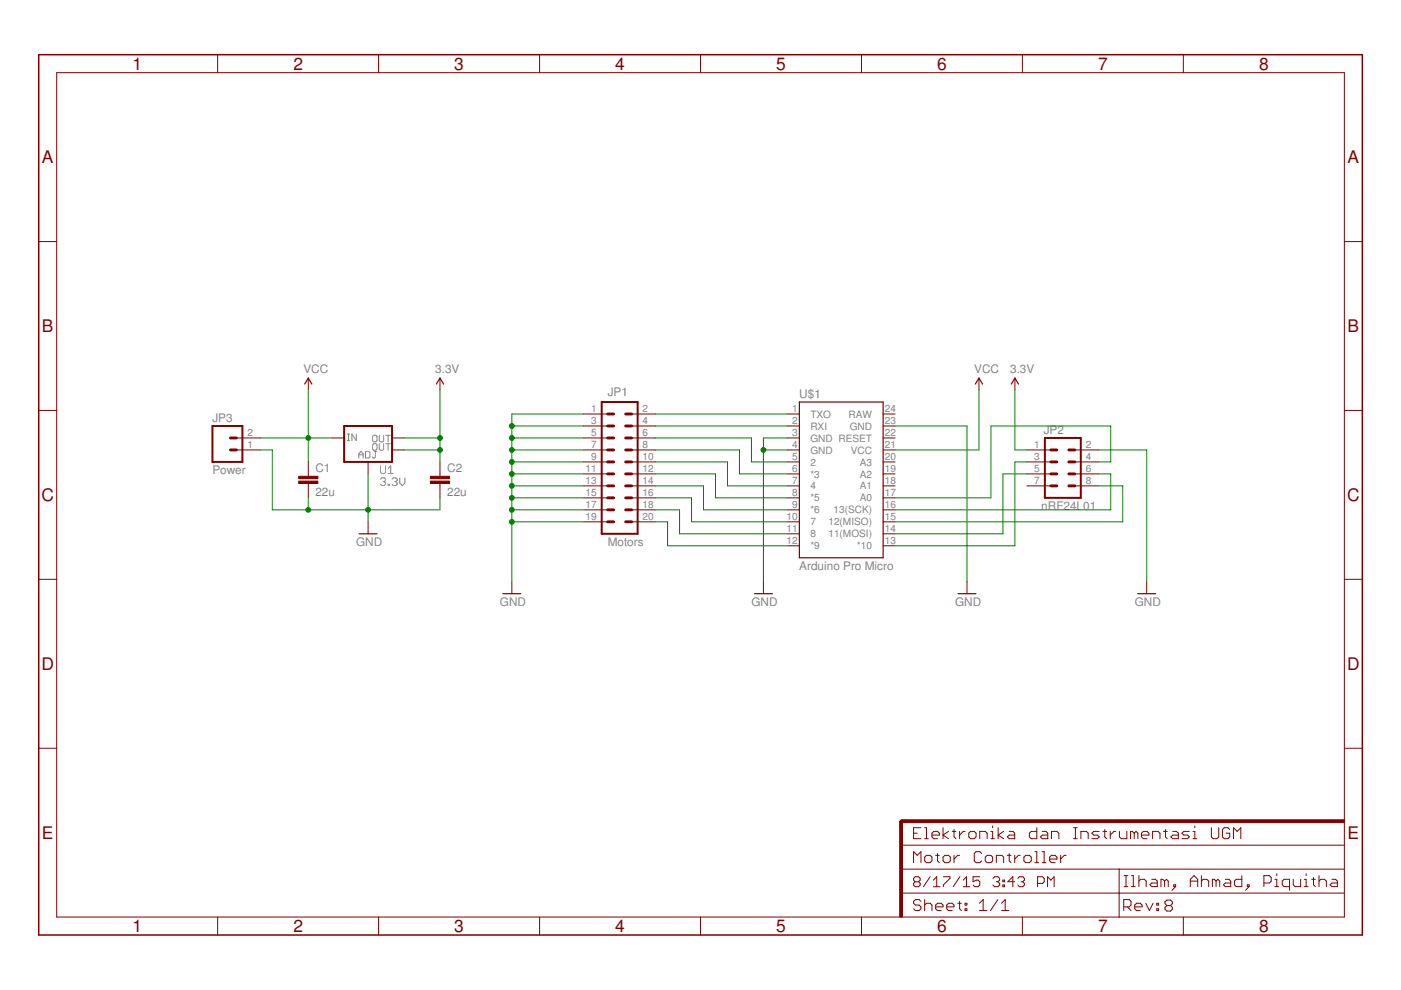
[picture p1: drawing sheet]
<?xml version="1.0" encoding="utf-8"?>
<!DOCTYPE eagle SYSTEM "eagle.dtd">
<!--
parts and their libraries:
SparkFun-Aesthetics: Licensing: Creative Commons ShareAlike 4.0 International - https://creativecommons.org/licenses/by-sa/4.0
-->
<eagle version="7.3.0">
<drawing>
<settings>
<setting alwaysvectorfont="no"/>
<setting verticaltext="up"/>
</settings>
<grid distance="0.1" unitdist="inch" unit="inch" style="lines" multiple="1" display="no" altdistance="0.01" altunitdist="inch" altunit="inch"/>
<schematic xreflabel="%F%N/%S" xrefpart="/%S.%C%R">
<libraries>
<library name="SparkFun-Aesthetics">
<symbols>
<symbol name="FR-A4L">
<rectangle x1="178.7652" y1="0" x2="179.3748" y2="20.32" layer="94"/>
<rectangle x1="225.7552" y1="-26.67" x2="226.3648" y2="67.31" layer="94" rot="R90"/>
<wire x1="225.29" y1="-0.1" x2="225.29" y2="5.08" width="0.1016" layer="94"/>
<wire x1="225.29" y1="5.08" x2="273.05" y2="5.08" width="0.1016" layer="94"/>
<wire x1="225.29" y1="5.08" x2="179.07" y2="5.08" width="0.1016" layer="94"/>
<wire x1="179.07" y1="10.16" x2="225.29" y2="10.16" width="0.1016" layer="94"/>
<wire x1="225.29" y1="10.16" x2="273.05" y2="10.16" width="0.1016" layer="94"/>
<wire x1="179.07" y1="15.24" x2="273.05" y2="15.24" width="0.1016" layer="94"/>
<wire x1="225.29" y1="5.08" x2="225.29" y2="10.16" width="0.1016" layer="94"/>
<wire x1="179.07" y1="19.05" x2="179.07" y2="20.32" width="0.6096" layer="94"/>
<wire x1="179.07" y1="20.32" x2="180.34" y2="20.32" width="0.6096" layer="94"/>
<text x="181.61" y="11.43" size="2.54" layer="94" font="vector">&gt;DRAWING_NAME</text>
<text x="181.61" y="6.35" size="2.286" layer="94" font="vector">&gt;LAST_DATE_TIME</text>
<text x="195.58" y="1.27" size="2.54" layer="94" font="vector">&gt;SHEET</text>
<text x="181.61" y="1.27" size="2.54" layer="94" font="vector">Sheet:</text>
<text x="181.61" y="16.51" size="2.54" layer="94" font="vector">&gt;CNAME</text>
<text x="226.16" y="1.27" size="2.54" layer="94" font="vector">Rev:</text>
<text x="226.26" y="6.35" size="2.54" layer="94" font="vector">&gt;DESIGNER</text>
<text x="234.92" y="1.17" size="2.54" layer="94" font="vector">&gt;CREVISION</text>
<frame x1="-3.81" y1="-3.81" x2="276.86" y2="182.88" columns="8" rows="5" layer="94"/>
</symbol>
<symbol name="VCC">
<wire x1="0.762" y1="1.27" x2="0" y2="2.54" width="0.254" layer="94"/>
<wire x1="0" y1="2.54" x2="-0.762" y2="1.27" width="0.254" layer="94"/>
<text x="-1.016" y="3.556" size="1.778" layer="96">&gt;VALUE</text>
<pin name="VCC" x="0" y="0" visible="off" length="short" direction="sup" rot="R90"/>
</symbol>
<symbol name="DGND">
<wire x1="-1.905" y1="0" x2="1.905" y2="0" width="0.254" layer="94"/>
<text x="-2.54" y="-2.54" size="1.778" layer="96">&gt;VALUE</text>
<pin name="GND" x="0" y="2.54" visible="off" length="short" direction="sup" rot="R270"/>
</symbol>
<symbol name="3.3V">
<wire x1="0.762" y1="1.27" x2="0" y2="2.54" width="0.254" layer="94"/>
<wire x1="0" y1="2.54" x2="-0.762" y2="1.27" width="0.254" layer="94"/>
<text x="-1.016" y="3.556" size="1.778" layer="96">&gt;VALUE</text>
<pin name="3.3V" x="0" y="0" visible="off" length="short" direction="sup" rot="R90"/>
</symbol>
</symbols>
<devicesets>
<deviceset name="FRAME-A4L" prefix="FRAME">
<gates>
<gate name="G$1" symbol="FR-A4L" x="0" y="0"/>
</gates>
<devices>
<device name="">
<technologies>
<technology name=""/>
</technologies>
</device>
</devices>
</deviceset>
<deviceset name="VCC" prefix="SUPPLY">
<gates>
<gate name="G$1" symbol="VCC" x="0" y="0"/>
</gates>
<devices>
<device name="">
<technologies>
<technology name=""/>
</technologies>
</device>
</devices>
</deviceset>
<deviceset name="GND" prefix="GND">
<gates>
<gate name="1" symbol="DGND" x="0" y="0"/>
</gates>
<devices>
<device name="">
<technologies>
<technology name=""/>
</technologies>
</device>
</devices>
</deviceset>
<deviceset name="3.3V" prefix="SUPPLY">
<gates>
<gate name="G$1" symbol="3.3V" x="0" y="0"/>
</gates>
<devices>
<device name="">
<technologies>
<technology name=""/>
</technologies>
</device>
</devices>
</deviceset>
</devicesets>
</library>
<library name="SparkFun-Boards">
<symbols>
<symbol name="ARDUINO_PRO_MICRO">
<wire x1="-7.62" y1="17.78" x2="-7.62" y2="-15.24" width="0.254" layer="94"/>
<wire x1="10.16" y1="-15.24" x2="10.16" y2="17.78" width="0.254" layer="94"/>
<wire x1="10.16" y1="17.78" x2="-7.62" y2="17.78" width="0.254" layer="94"/>
<text x="-7.62" y="18.542" size="1.778" layer="95">&gt;NAME</text>
<text x="-7.62" y="-17.78" size="1.778" layer="96">&gt;VALUE</text>
<pin name="2" x="-10.16" y="5.08" length="short"/>
<pin name="*3" x="-10.16" y="2.54" length="short"/>
<pin name="4" x="-10.16" y="0" length="short"/>
<pin name="*5" x="-10.16" y="-2.54" length="short"/>
<pin name="*6" x="-10.16" y="-5.08" length="short"/>
<pin name="7" x="-10.16" y="-7.62" length="short"/>
<pin name="8" x="-10.16" y="-10.16" length="short"/>
<pin name="*9" x="-10.16" y="-12.7" length="short"/>
<pin name="*10" x="12.7" y="-12.7" length="short" rot="R180"/>
<pin name="11(MOSI)" x="12.7" y="-10.16" length="short" rot="R180"/>
<pin name="12(MISO)" x="12.7" y="-7.62" length="short" rot="R180"/>
<pin name="13(SCK)" x="12.7" y="-5.08" length="short" rot="R180"/>
<pin name="A0" x="12.7" y="-2.54" length="short" rot="R180"/>
<pin name="A1" x="12.7" y="0" length="short" rot="R180"/>
<pin name="A2" x="12.7" y="2.54" length="short" rot="R180"/>
<pin name="A3" x="12.7" y="5.08" length="short" rot="R180"/>
<pin name="GND" x="-10.16" y="7.62" length="short"/>
<pin name="GND@2" x="12.7" y="12.7" length="short" rot="R180"/>
<pin name="RAW" x="12.7" y="15.24" length="short" rot="R180"/>
<pin name="GND@1" x="-10.16" y="10.16" length="short"/>
<pin name="RESET" x="12.7" y="10.16" length="short" rot="R180"/>
<pin name="RXI" x="-10.16" y="12.7" length="short"/>
<pin name="TXO" x="-10.16" y="15.24" length="short"/>
<pin name="VCC" x="12.7" y="7.62" length="short" rot="R180"/>
<wire x1="-7.62" y1="-15.24" x2="10.16" y2="-15.24" width="0.254" layer="94"/>
</symbol>
</symbols>
<devicesets>
<deviceset name="ARDUINO_PRO_MICRO">
<gates>
<gate name="G$1" symbol="ARDUINO_PRO_MICRO" x="0" y="2.54"/>
</gates>
<devices>
<device name="" package="ARDUINO_PRO_MICRO">
<connects>
<connect gate="G$1" pin="*10" pad="13"/>
<connect gate="G$1" pin="*3" pad="6"/>
<connect gate="G$1" pin="*5" pad="8"/>
<connect gate="G$1" pin="*6" pad="9"/>
<connect gate="G$1" pin="*9" pad="12"/>
<connect gate="G$1" pin="11(MOSI)" pad="14"/>
<connect gate="G$1" pin="12(MISO)" pad="15"/>
<connect gate="G$1" pin="13(SCK)" pad="16"/>
<connect gate="G$1" pin="2" pad="5"/>
<connect gate="G$1" pin="4" pad="7"/>
<connect gate="G$1" pin="7" pad="10"/>
<connect gate="G$1" pin="8" pad="11"/>
<connect gate="G$1" pin="A0" pad="17"/>
<connect gate="G$1" pin="A1" pad="18"/>
<connect gate="G$1" pin="A2" pad="19"/>
<connect gate="G$1" pin="A3" pad="20"/>
<connect gate="G$1" pin="GND" pad="4"/>
<connect gate="G$1" pin="GND@1" pad="3"/>
<connect gate="G$1" pin="GND@2" pad="23"/>
<connect gate="G$1" pin="RAW" pad="24"/>
<connect gate="G$1" pin="RESET" pad="22"/>
<connect gate="G$1" pin="RXI" pad="2"/>
<connect gate="G$1" pin="TXO" pad="1"/>
<connect gate="G$1" pin="VCC" pad="21"/>
</connects>
<technologies>
<technology name=""/>
</technologies>
</device>
</devices>
</deviceset>
</devicesets>
</library>
<library name="SparkFun-Connectors">
<symbols>
<symbol name="M04X2">
<wire x1="-1.27" y1="0" x2="-2.54" y2="0" width="0.6096" layer="94"/>
<wire x1="-1.27" y1="2.54" x2="-2.54" y2="2.54" width="0.6096" layer="94"/>
<wire x1="-1.27" y1="5.08" x2="-2.54" y2="5.08" width="0.6096" layer="94"/>
<wire x1="-3.81" y1="7.62" x2="-3.81" y2="-5.08" width="0.4064" layer="94"/>
<wire x1="-1.27" y1="-2.54" x2="-2.54" y2="-2.54" width="0.6096" layer="94"/>
<wire x1="3.81" y1="-5.08" x2="-3.81" y2="-5.08" width="0.4064" layer="94"/>
<wire x1="3.81" y1="-5.08" x2="3.81" y2="7.62" width="0.4064" layer="94"/>
<wire x1="-3.81" y1="7.62" x2="3.81" y2="7.62" width="0.4064" layer="94"/>
<wire x1="1.27" y1="-2.54" x2="2.54" y2="-2.54" width="0.6096" layer="94"/>
<wire x1="1.27" y1="0" x2="2.54" y2="0" width="0.6096" layer="94"/>
<wire x1="1.27" y1="2.54" x2="2.54" y2="2.54" width="0.6096" layer="94"/>
<wire x1="1.27" y1="5.08" x2="2.54" y2="5.08" width="0.6096" layer="94"/>
<text x="-4.572" y="-7.62" size="1.778" layer="96">&gt;VALUE</text>
<text x="-4.064" y="8.382" size="1.778" layer="95">&gt;NAME</text>
<pin name="1" x="-7.62" y="5.08" visible="pad" length="middle" direction="pas" swaplevel="1"/>
<pin name="2" x="7.62" y="5.08" visible="pad" length="middle" direction="pas" swaplevel="1" rot="R180"/>
<pin name="3" x="-7.62" y="2.54" visible="pad" length="middle" direction="pas" swaplevel="1"/>
<pin name="4" x="7.62" y="2.54" visible="pad" length="middle" direction="pas" swaplevel="1" rot="R180"/>
<pin name="5" x="-7.62" y="0" visible="pad" length="middle" direction="pas" swaplevel="1"/>
<pin name="6" x="7.62" y="0" visible="pad" length="middle" direction="pas" swaplevel="1" rot="R180"/>
<pin name="7" x="-7.62" y="-2.54" visible="pad" length="middle" direction="pas" swaplevel="1"/>
<pin name="8" x="7.62" y="-2.54" visible="pad" length="middle" direction="pas" swaplevel="1" rot="R180"/>
</symbol>
<symbol name="M10X2">
<wire x1="-1.27" y1="5.08" x2="-2.54" y2="5.08" width="0.6096" layer="94"/>
<wire x1="-1.27" y1="7.62" x2="-2.54" y2="7.62" width="0.6096" layer="94"/>
<wire x1="-1.27" y1="10.16" x2="-2.54" y2="10.16" width="0.6096" layer="94"/>
<wire x1="-3.81" y1="12.7" x2="-3.81" y2="-15.24" width="0.4064" layer="94"/>
<wire x1="-1.27" y1="0" x2="-2.54" y2="0" width="0.6096" layer="94"/>
<wire x1="-1.27" y1="2.54" x2="-2.54" y2="2.54" width="0.6096" layer="94"/>
<wire x1="-1.27" y1="-2.54" x2="-2.54" y2="-2.54" width="0.6096" layer="94"/>
<wire x1="-1.27" y1="-5.08" x2="-2.54" y2="-5.08" width="0.6096" layer="94"/>
<wire x1="-1.27" y1="-7.62" x2="-2.54" y2="-7.62" width="0.6096" layer="94"/>
<wire x1="-1.27" y1="-10.16" x2="-2.54" y2="-10.16" width="0.6096" layer="94"/>
<wire x1="-1.27" y1="-12.7" x2="-2.54" y2="-12.7" width="0.6096" layer="94"/>
<wire x1="3.81" y1="-15.24" x2="-3.81" y2="-15.24" width="0.4064" layer="94"/>
<wire x1="1.27" y1="-7.62" x2="2.54" y2="-7.62" width="0.6096" layer="94"/>
<wire x1="1.27" y1="-10.16" x2="2.54" y2="-10.16" width="0.6096" layer="94"/>
<wire x1="1.27" y1="-12.7" x2="2.54" y2="-12.7" width="0.6096" layer="94"/>
<wire x1="3.81" y1="-15.24" x2="3.81" y2="12.7" width="0.4064" layer="94"/>
<wire x1="-3.81" y1="12.7" x2="3.81" y2="12.7" width="0.4064" layer="94"/>
<wire x1="1.27" y1="-2.54" x2="2.54" y2="-2.54" width="0.6096" layer="94"/>
<wire x1="1.27" y1="-5.08" x2="2.54" y2="-5.08" width="0.6096" layer="94"/>
<wire x1="1.27" y1="0" x2="2.54" y2="0" width="0.6096" layer="94"/>
<wire x1="1.27" y1="2.54" x2="2.54" y2="2.54" width="0.6096" layer="94"/>
<wire x1="1.27" y1="5.08" x2="2.54" y2="5.08" width="0.6096" layer="94"/>
<wire x1="1.27" y1="7.62" x2="2.54" y2="7.62" width="0.6096" layer="94"/>
<wire x1="1.27" y1="10.16" x2="2.54" y2="10.16" width="0.6096" layer="94"/>
<text x="-2.54" y="-17.78" size="1.778" layer="96">&gt;VALUE</text>
<text x="-2.54" y="13.97" size="1.778" layer="95">&gt;NAME</text>
<pin name="1" x="-7.62" y="10.16" visible="pad" length="middle" direction="pas" swaplevel="1"/>
<pin name="2" x="7.62" y="10.16" visible="pad" length="middle" direction="pas" swaplevel="1" rot="R180"/>
<pin name="3" x="-7.62" y="7.62" visible="pad" length="middle" direction="pas" swaplevel="1"/>
<pin name="4" x="7.62" y="7.62" visible="pad" length="middle" direction="pas" swaplevel="1" rot="R180"/>
<pin name="5" x="-7.62" y="5.08" visible="pad" length="middle" direction="pas" swaplevel="1"/>
<pin name="6" x="7.62" y="5.08" visible="pad" length="middle" direction="pas" swaplevel="1" rot="R180"/>
<pin name="7" x="-7.62" y="2.54" visible="pad" length="middle" direction="pas" swaplevel="1"/>
<pin name="8" x="7.62" y="2.54" visible="pad" length="middle" direction="pas" swaplevel="1" rot="R180"/>
<pin name="9" x="-7.62" y="0" visible="pad" length="middle" direction="pas" swaplevel="1"/>
<pin name="10" x="7.62" y="0" visible="pad" length="middle" direction="pas" swaplevel="1" rot="R180"/>
<pin name="11" x="-7.62" y="-2.54" visible="pad" length="middle" direction="pas" swaplevel="1"/>
<pin name="12" x="7.62" y="-2.54" visible="pad" length="middle" direction="pas" swaplevel="1" rot="R180"/>
<pin name="13" x="-7.62" y="-5.08" visible="pad" length="middle" direction="pas" swaplevel="1"/>
<pin name="14" x="7.62" y="-5.08" visible="pad" length="middle" direction="pas" swaplevel="1" rot="R180"/>
<pin name="15" x="-7.62" y="-7.62" visible="pad" length="middle" direction="pas" swaplevel="1"/>
<pin name="16" x="7.62" y="-7.62" visible="pad" length="middle" direction="pas" swaplevel="1" rot="R180"/>
<pin name="17" x="-7.62" y="-10.16" visible="pad" length="middle" direction="pas" swaplevel="1"/>
<pin name="18" x="7.62" y="-10.16" visible="pad" length="middle" direction="pas" swaplevel="1" rot="R180"/>
<pin name="19" x="-7.62" y="-12.7" visible="pad" length="middle" direction="pas" swaplevel="1"/>
<pin name="20" x="7.62" y="-12.7" visible="pad" length="middle" direction="pas" swaplevel="1" rot="R180"/>
</symbol>
<symbol name="M02">
<wire x1="3.81" y1="-2.54" x2="-2.54" y2="-2.54" width="0.4064" layer="94"/>
<wire x1="1.27" y1="2.54" x2="2.54" y2="2.54" width="0.6096" layer="94"/>
<wire x1="1.27" y1="0" x2="2.54" y2="0" width="0.6096" layer="94"/>
<wire x1="-2.54" y1="5.08" x2="-2.54" y2="-2.54" width="0.4064" layer="94"/>
<wire x1="3.81" y1="-2.54" x2="3.81" y2="5.08" width="0.4064" layer="94"/>
<wire x1="-2.54" y1="5.08" x2="3.81" y2="5.08" width="0.4064" layer="94"/>
<text x="-2.54" y="-5.08" size="1.778" layer="96">&gt;VALUE</text>
<text x="-2.54" y="5.842" size="1.778" layer="95">&gt;NAME</text>
<pin name="1" x="7.62" y="0" visible="pad" length="middle" direction="pas" swaplevel="1" rot="R180"/>
<pin name="2" x="7.62" y="2.54" visible="pad" length="middle" direction="pas" swaplevel="1" rot="R180"/>
</symbol>
</symbols>
<devicesets>
<deviceset name="M04X2" prefix="JP" uservalue="yes">
<gates>
<gate name="G$1" symbol="M04X2" x="0" y="0"/>
</gates>
<devices>
<device name="" package="2X4">
<connects>
<connect gate="G$1" pin="1" pad="1"/>
<connect gate="G$1" pin="2" pad="2"/>
<connect gate="G$1" pin="3" pad="3"/>
<connect gate="G$1" pin="4" pad="4"/>
<connect gate="G$1" pin="5" pad="5"/>
<connect gate="G$1" pin="6" pad="6"/>
<connect gate="G$1" pin="7" pad="7"/>
<connect gate="G$1" pin="8" pad="8"/>
</connects>
<technologies>
<technology name=""/>
</technologies>
</device>
</devices>
</deviceset>
<deviceset name="M10X2" prefix="JP" uservalue="yes">
<gates>
<gate name="G$1" symbol="M10X2" x="0" y="0"/>
</gates>
<devices>
<device name="" package="2X10">
<connects>
<connect gate="G$1" pin="1" pad="1"/>
<connect gate="G$1" pin="10" pad="10"/>
<connect gate="G$1" pin="11" pad="11"/>
<connect gate="G$1" pin="12" pad="12"/>
<connect gate="G$1" pin="13" pad="13"/>
<connect gate="G$1" pin="14" pad="14"/>
<connect gate="G$1" pin="15" pad="15"/>
<connect gate="G$1" pin="16" pad="16"/>
<connect gate="G$1" pin="17" pad="17"/>
<connect gate="G$1" pin="18" pad="18"/>
<connect gate="G$1" pin="19" pad="19"/>
<connect gate="G$1" pin="2" pad="2"/>
<connect gate="G$1" pin="20" pad="20"/>
<connect gate="G$1" pin="3" pad="3"/>
<connect gate="G$1" pin="4" pad="4"/>
<connect gate="G$1" pin="5" pad="5"/>
<connect gate="G$1" pin="6" pad="6"/>
<connect gate="G$1" pin="7" pad="7"/>
<connect gate="G$1" pin="8" pad="8"/>
<connect gate="G$1" pin="9" pad="9"/>
</connects>
<technologies>
<technology name=""/>
</technologies>
</device>
<device name="2X10_LOCK" package="2X10_LOCK">
<connects>
<connect gate="G$1" pin="1" pad="1"/>
<connect gate="G$1" pin="10" pad="10"/>
<connect gate="G$1" pin="11" pad="11"/>
<connect gate="G$1" pin="12" pad="12"/>
<connect gate="G$1" pin="13" pad="13"/>
<connect gate="G$1" pin="14" pad="14"/>
<connect gate="G$1" pin="15" pad="15"/>
<connect gate="G$1" pin="16" pad="16"/>
<connect gate="G$1" pin="17" pad="17"/>
<connect gate="G$1" pin="18" pad="18"/>
<connect gate="G$1" pin="19" pad="19"/>
<connect gate="G$1" pin="2" pad="2"/>
<connect gate="G$1" pin="20" pad="20"/>
<connect gate="G$1" pin="3" pad="3"/>
<connect gate="G$1" pin="4" pad="4"/>
<connect gate="G$1" pin="5" pad="5"/>
<connect gate="G$1" pin="6" pad="6"/>
<connect gate="G$1" pin="7" pad="7"/>
<connect gate="G$1" pin="8" pad="8"/>
<connect gate="G$1" pin="9" pad="9"/>
</connects>
<technologies>
<technology name=""/>
</technologies>
</device>
<device name="SPECIAL" package="2X10_LOCK_SPECIAL">
<connects>
<connect gate="G$1" pin="1" pad="1"/>
<connect gate="G$1" pin="10" pad="10"/>
<connect gate="G$1" pin="11" pad="11"/>
<connect gate="G$1" pin="12" pad="12"/>
<connect gate="G$1" pin="13" pad="13"/>
<connect gate="G$1" pin="14" pad="14"/>
<connect gate="G$1" pin="15" pad="15"/>
<connect gate="G$1" pin="16" pad="16"/>
<connect gate="G$1" pin="17" pad="17"/>
<connect gate="G$1" pin="18" pad="18"/>
<connect gate="G$1" pin="19" pad="19"/>
<connect gate="G$1" pin="2" pad="2"/>
<connect gate="G$1" pin="20" pad="20"/>
<connect gate="G$1" pin="3" pad="3"/>
<connect gate="G$1" pin="4" pad="4"/>
<connect gate="G$1" pin="5" pad="5"/>
<connect gate="G$1" pin="6" pad="6"/>
<connect gate="G$1" pin="7" pad="7"/>
<connect gate="G$1" pin="8" pad="8"/>
<connect gate="G$1" pin="9" pad="9"/>
</connects>
<technologies>
<technology name=""/>
</technologies>
</device>
<device name="NOSILK" package="2X10_NOSILK">
<connects>
<connect gate="G$1" pin="1" pad="1"/>
<connect gate="G$1" pin="10" pad="10"/>
<connect gate="G$1" pin="11" pad="11"/>
<connect gate="G$1" pin="12" pad="12"/>
<connect gate="G$1" pin="13" pad="13"/>
<connect gate="G$1" pin="14" pad="14"/>
<connect gate="G$1" pin="15" pad="15"/>
<connect gate="G$1" pin="16" pad="16"/>
<connect gate="G$1" pin="17" pad="17"/>
<connect gate="G$1" pin="18" pad="18"/>
<connect gate="G$1" pin="19" pad="19"/>
<connect gate="G$1" pin="2" pad="2"/>
<connect gate="G$1" pin="20" pad="20"/>
<connect gate="G$1" pin="3" pad="3"/>
<connect gate="G$1" pin="4" pad="4"/>
<connect gate="G$1" pin="5" pad="5"/>
<connect gate="G$1" pin="6" pad="6"/>
<connect gate="G$1" pin="7" pad="7"/>
<connect gate="G$1" pin="8" pad="8"/>
<connect gate="G$1" pin="9" pad="9"/>
</connects>
<technologies>
<technology name=""/>
</technologies>
</device>
</devices>
</deviceset>
<deviceset name="M02" prefix="JP" uservalue="yes">
<gates>
<gate name="G$1" symbol="M02" x="-2.54" y="0"/>
</gates>
<devices>
<device name="PTH" package="1X02">
<connects>
<connect gate="G$1" pin="1" pad="1"/>
<connect gate="G$1" pin="2" pad="2"/>
</connects>
<technologies>
<technology name=""/>
</technologies>
</device>
<device name="POLAR" package="MOLEX-1X2">
<connects>
<connect gate="G$1" pin="1" pad="1"/>
<connect gate="G$1" pin="2" pad="2"/>
</connects>
<technologies>
<technology name=""/>
</technologies>
</device>
<device name="3.5MM" package="SCREWTERMINAL-3.5MM-2">
<connects>
<connect gate="G$1" pin="1" pad="1"/>
<connect gate="G$1" pin="2" pad="2"/>
</connects>
<technologies>
<technology name="">
<attribute name="PROD_ID" value="CONN-08399" constant="no"/>
</technology>
</technologies>
</device>
<device name="-JST-2MM-SMT" package="JST-2-SMD">
<connects>
<connect gate="G$1" pin="1" pad="2"/>
<connect gate="G$1" pin="2" pad="1"/>
</connects>
<technologies>
<technology name="">
<attribute name="PROD_ID" value="CONN-11443"/>
</technology>
</technologies>
</device>
<device name="PTH2" package="1X02_BIG">
<connects>
<connect gate="G$1" pin="1" pad="P$1"/>
<connect gate="G$1" pin="2" pad="P$2"/>
</connects>
<technologies>
<technology name=""/>
</technologies>
</device>
<device name="4UCON-15767" package="JST-2-SMD-VERT">
<connects>
<connect gate="G$1" pin="1" pad="GND"/>
<connect gate="G$1" pin="2" pad="VCC"/>
</connects>
<technologies>
<technology name=""/>
</technologies>
</device>
<device name="ROCKER" package="R_SW_TH">
<connects>
<connect gate="G$1" pin="1" pad="P$3"/>
<connect gate="G$1" pin="2" pad="P$4"/>
</connects>
<technologies>
<technology name=""/>
</technologies>
</device>
<device name="5MM" package="SCREWTERMINAL-5MM-2">
<connects>
<connect gate="G$1" pin="1" pad="1"/>
<connect gate="G$1" pin="2" pad="2"/>
</connects>
<technologies>
<technology name="">
<attribute name="STOREFRONT_ID" value="PRT-08432" constant="no"/>
</technology>
</technologies>
</device>
<device name="LOCK" package="1X02_LOCK">
<connects>
<connect gate="G$1" pin="1" pad="1"/>
<connect gate="G$1" pin="2" pad="2"/>
</connects>
<technologies>
<technology name=""/>
</technologies>
</device>
<device name="POLAR_LOCK" package="MOLEX-1X2_LOCK">
<connects>
<connect gate="G$1" pin="1" pad="1"/>
<connect gate="G$1" pin="2" pad="2"/>
</connects>
<technologies>
<technology name=""/>
</technologies>
</device>
<device name="LOCK_LONGPADS" package="1X02_LOCK_LONGPADS">
<connects>
<connect gate="G$1" pin="1" pad="1"/>
<connect gate="G$1" pin="2" pad="2"/>
</connects>
<technologies>
<technology name=""/>
</technologies>
</device>
<device name="3.5MM_LOCK" package="SCREWTERMINAL-3.5MM-2_LOCK">
<connects>
<connect gate="G$1" pin="1" pad="1"/>
<connect gate="G$1" pin="2" pad="2"/>
</connects>
<technologies>
<technology name="">
<attribute name="PROD_ID" value="CONN-08399" constant="no"/>
</technology>
</technologies>
</device>
<device name="PTH3" package="1X02_LONGPADS">
<connects>
<connect gate="G$1" pin="1" pad="1"/>
<connect gate="G$1" pin="2" pad="2"/>
</connects>
<technologies>
<technology name=""/>
</technologies>
</device>
<device name="1X02_NO_SILK" package="1X02_NO_SILK">
<connects>
<connect gate="G$1" pin="1" pad="1"/>
<connect gate="G$1" pin="2" pad="2"/>
</connects>
<technologies>
<technology name=""/>
</technologies>
</device>
<device name="JST-PTH-2" package="JST-2-PTH">
<connects>
<connect gate="G$1" pin="1" pad="1"/>
<connect gate="G$1" pin="2" pad="2"/>
</connects>
<technologies>
<technology name="">
<attribute name="PROD_ID" value="CONN-09863" constant="no"/>
<attribute name="SKU" value="PRT-09914" constant="no"/>
</technology>
</technologies>
</device>
<device name="PTH4" package="1X02_XTRA_BIG">
<connects>
<connect gate="G$1" pin="1" pad="1"/>
<connect gate="G$1" pin="2" pad="2"/>
</connects>
<technologies>
<technology name=""/>
</technologies>
</device>
<device name="POGO_PIN_HOLES_ONLY" package="1X02_PP_HOLES_ONLY">
<connects>
<connect gate="G$1" pin="1" pad="1"/>
<connect gate="G$1" pin="2" pad="2"/>
</connects>
<technologies>
<technology name=""/>
</technologies>
</device>
<device name="3.5MM-NO_SILK" package="SCREWTERMINAL-3.5MM-2-NS">
<connects>
<connect gate="G$1" pin="1" pad="1"/>
<connect gate="G$1" pin="2" pad="2"/>
</connects>
<technologies>
<technology name="">
<attribute name="PROD_ID" value="CONN-08399" constant="no"/>
</technology>
</technologies>
</device>
<device name="-JST-2-PTH-NO_SILK" package="JST-2-PTH-NS">
<connects>
<connect gate="G$1" pin="1" pad="1"/>
<connect gate="G$1" pin="2" pad="2"/>
</connects>
<technologies>
<technology name=""/>
</technologies>
</device>
<device name="JST-PTH-2-KIT" package="JST-2-PTH-KIT">
<connects>
<connect gate="G$1" pin="1" pad="1"/>
<connect gate="G$1" pin="2" pad="2"/>
</connects>
<technologies>
<technology name=""/>
</technologies>
</device>
<device name="SPRING-2.54-RA" package="SPRINGTERMINAL-2.54MM-2">
<connects>
<connect gate="G$1" pin="1" pad="1"/>
<connect gate="G$1" pin="2" pad="2"/>
</connects>
<technologies>
<technology name=""/>
</technologies>
</device>
<device name="2.54MM_SCREWTERM" package="1X02_2.54_SCREWTERM">
<connects>
<connect gate="G$1" pin="1" pad="P1"/>
<connect gate="G$1" pin="2" pad="P2"/>
</connects>
<technologies>
<technology name=""/>
</technologies>
</device>
<device name="JST-PTH-VERT" package="JST-2-PTH-VERT">
<connects>
<connect gate="G$1" pin="1" pad="1"/>
<connect gate="G$1" pin="2" pad="2"/>
</connects>
<technologies>
<technology name=""/>
</technologies>
</device>
</devices>
</deviceset>
</devicesets>
</library>
<library name="SparkFun-PowerIC">
<symbols>
<symbol name="78ADJ">
<wire x1="-5.08" y1="-5.08" x2="5.08" y2="-5.08" width="0.4064" layer="94"/>
<wire x1="5.08" y1="-5.08" x2="5.08" y2="2.54" width="0.4064" layer="94"/>
<wire x1="5.08" y1="2.54" x2="-5.08" y2="2.54" width="0.4064" layer="94"/>
<wire x1="-5.08" y1="2.54" x2="-5.08" y2="-5.08" width="0.4064" layer="94"/>
<text x="2.54" y="-7.62" size="1.778" layer="95" font="vector">&gt;NAME</text>
<text x="2.54" y="-10.16" size="1.778" layer="96" font="vector">&gt;VALUE</text>
<text x="-2.032" y="-4.318" size="1.524" layer="95" font="vector">ADJ</text>
<text x="-4.445" y="-0.635" size="1.524" layer="95" font="vector">IN</text>
<text x="0.889" y="-2.667" size="1.524" layer="95" font="vector">OUT</text>
<pin name="IN" x="-7.62" y="0" visible="off" length="short" direction="in"/>
<pin name="ADJ" x="0" y="-7.62" visible="off" length="short" direction="in" rot="R90"/>
<pin name="OUT" x="7.62" y="0" visible="off" length="short" direction="out" rot="R180"/>
<pin name="OUT@1" x="7.62" y="-2.54" visible="off" length="short" direction="out" rot="R180"/>
<text x="0.889" y="-0.889" size="1.524" layer="95" font="vector">OUT</text>
</symbol>
</symbols>
<devicesets>
<deviceset name="V_REG_LM1117" prefix="U" uservalue="yes">
<gates>
<gate name="G$1" symbol="78ADJ" x="0" y="0"/>
</gates>
<devices>
<device name="SOT223" package="SOT223">
<connects>
<connect gate="G$1" pin="ADJ" pad="1"/>
<connect gate="G$1" pin="IN" pad="3"/>
<connect gate="G$1" pin="OUT" pad="2"/>
<connect gate="G$1" pin="OUT@1" pad="4"/>
</connects>
<technologies>
<technology name="">
<attribute name="PROD_ID" value="VREG-08170" constant="no"/>
</technology>
</technologies>
</device>
</devices>
</deviceset>
</devicesets>
</library>
<library name="SparkFun-Capacitors">
<symbols>
<symbol name="CAP">
<wire x1="0" y1="2.54" x2="0" y2="2.032" width="0.1524" layer="94"/>
<wire x1="0" y1="0" x2="0" y2="0.508" width="0.1524" layer="94"/>
<text x="1.524" y="2.921" size="1.778" layer="95">&gt;NAME</text>
<text x="1.524" y="-2.159" size="1.778" layer="96">&gt;VALUE</text>
<rectangle x1="-2.032" y1="0.508" x2="2.032" y2="1.016" layer="94"/>
<rectangle x1="-2.032" y1="1.524" x2="2.032" y2="2.032" layer="94"/>
<pin name="1" x="0" y="5.08" visible="off" length="short" direction="pas" swaplevel="1" rot="R270"/>
<pin name="2" x="0" y="-2.54" visible="off" length="short" direction="pas" swaplevel="1" rot="R90"/>
</symbol>
</symbols>
<devicesets>
<deviceset name="CAP" prefix="C" uservalue="yes">
<gates>
<gate name="G$1" symbol="CAP" x="0" y="0"/>
</gates>
<devices>
<device name="PTH" package="CAP-PTH-SMALL">
<connects>
<connect gate="G$1" pin="1" pad="1"/>
<connect gate="G$1" pin="2" pad="2"/>
</connects>
<technologies>
<technology name=""/>
</technologies>
</device>
<device name="PTH2" package="CAP-PTH-SMALL2">
<connects>
<connect gate="G$1" pin="1" pad="1"/>
<connect gate="G$1" pin="2" pad="2"/>
</connects>
<technologies>
<technology name=""/>
</technologies>
</device>
<device name="0805" package="0805">
<connects>
<connect gate="G$1" pin="1" pad="1"/>
<connect gate="G$1" pin="2" pad="2"/>
</connects>
<technologies>
<technology name=""/>
</technologies>
</device>
<device name="PTH3" package="CAP-PTH-LARGE">
<connects>
<connect gate="G$1" pin="1" pad="1"/>
<connect gate="G$1" pin="2" pad="2"/>
</connects>
<technologies>
<technology name=""/>
</technologies>
</device>
<device name="SMD" package="GRM43D">
<connects>
<connect gate="G$1" pin="1" pad="A"/>
<connect gate="G$1" pin="2" pad="C"/>
</connects>
<technologies>
<technology name=""/>
</technologies>
</device>
<device name="0603-CAP" package="0603-CAP">
<connects>
<connect gate="G$1" pin="1" pad="1"/>
<connect gate="G$1" pin="2" pad="2"/>
</connects>
<technologies>
<technology name=""/>
</technologies>
</device>
<device name="0402-CAP" package="0402-CAP">
<connects>
<connect gate="G$1" pin="1" pad="1"/>
<connect gate="G$1" pin="2" pad="2"/>
</connects>
<technologies>
<technology name=""/>
</technologies>
</device>
<device name="PTH1" package="CAP-PTH-5MM">
<connects>
<connect gate="G$1" pin="1" pad="1"/>
<connect gate="G$1" pin="2" pad="2"/>
</connects>
<technologies>
<technology name=""/>
</technologies>
</device>
<device name="_" package="AXIAL-5MM">
<connects>
<connect gate="G$1" pin="1" pad="P$1"/>
<connect gate="G$1" pin="2" pad="P$2"/>
</connects>
<technologies>
<technology name=""/>
</technologies>
</device>
<device name="1210" package="1210">
<connects>
<connect gate="G$1" pin="1" pad="1"/>
<connect gate="G$1" pin="2" pad="2"/>
</connects>
<technologies>
<technology name=""/>
</technologies>
</device>
<device name="1206" package="1206">
<connects>
<connect gate="G$1" pin="1" pad="1"/>
<connect gate="G$1" pin="2" pad="2"/>
</connects>
<technologies>
<technology name=""/>
</technologies>
</device>
<device name="ASMD" package="CTZ3">
<connects>
<connect gate="G$1" pin="1" pad="+"/>
<connect gate="G$1" pin="2" pad="-"/>
</connects>
<technologies>
<technology name=""/>
</technologies>
</device>
<device name="KIT" package="CAP-PTH-SMALL-KIT">
<connects>
<connect gate="G$1" pin="1" pad="1"/>
<connect gate="G$1" pin="2" pad="2"/>
</connects>
<technologies>
<technology name=""/>
</technologies>
</device>
<device name="EZ" package="CAP-PTH-SMALLEZ">
<connects>
<connect gate="G$1" pin="1" pad="1"/>
<connect gate="G$1" pin="2" pad="2"/>
</connects>
<technologies>
<technology name=""/>
</technologies>
</device>
</devices>
</deviceset>
</devicesets>
</library>
</libraries>
<attributes>
<attribute name="CNAME" value="Elektronika dan Instrumentasi UGM"/>
<attribute name="CREVISION" value="8"/>
<attribute name="DESIGNER" value="Ilham, Ahmad, Piquitha"/>
</attributes>
<variantdefs>
</variantdefs>
<classes>
<class number="0" name="default" width="0" drill="0">
</class>
</classes>
<parts>
<part name="FRAME1" library="SparkFun-Aesthetics" deviceset="FRAME-A4L" device=""/>
<part name="U$1" library="SparkFun-Boards" deviceset="ARDUINO_PRO_MICRO" device="" value="Arduino Pro Micro"/>
<part name="SUPPLY1" library="SparkFun-Aesthetics" deviceset="VCC" device=""/>
<part name="GND1" library="SparkFun-Aesthetics" deviceset="GND" device=""/>
<part name="GND2" library="SparkFun-Aesthetics" deviceset="GND" device=""/>
<part name="JP2" library="SparkFun-Connectors" deviceset="M04X2" device="" value="nRF24L01"/>
<part name="GND3" library="SparkFun-Aesthetics" deviceset="GND" device=""/>
<part name="JP1" library="SparkFun-Connectors" deviceset="M10X2" device="" value="Motors"/>
<part name="SUPPLY2" library="SparkFun-Aesthetics" deviceset="3.3V" device=""/>
<part name="U1" library="SparkFun-PowerIC" deviceset="V_REG_LM1117" device="SOT223" value="3.3V"/>
<part name="JP3" library="SparkFun-Connectors" deviceset="M02" device="PTH" value="Power"/>
<part name="GND6" library="SparkFun-Aesthetics" deviceset="GND" device=""/>
<part name="C1" library="SparkFun-Capacitors" deviceset="CAP" device="0805" value="22u"/>
<part name="C2" library="SparkFun-Capacitors" deviceset="CAP" device="0805" value="22u"/>
<part name="SUPPLY3" library="SparkFun-Aesthetics" deviceset="VCC" device=""/>
<part name="SUPPLY4" library="SparkFun-Aesthetics" deviceset="3.3V" device=""/>
<part name="GND4" library="SparkFun-Aesthetics" deviceset="GND" device=""/>
</parts>
<sheets>
<sheet>
<plain>
</plain>
<instances>
<instance part="FRAME1" gate="G$1" x="5.08" y="5.08"/>
<instance part="U$1" gate="G$1" x="170.18" y="96.52"/>
<instance part="SUPPLY1" gate="G$1" x="200.66" y="116.84"/>
<instance part="GND1" gate="1" x="198.12" y="73.66"/>
<instance part="GND2" gate="1" x="154.94" y="73.66"/>
<instance part="JP2" gate="G$1" x="218.44" y="99.06"/>
<instance part="GND3" gate="1" x="236.22" y="73.66"/>
<instance part="JP1" gate="G$1" x="124.46" y="101.6"/>
<instance part="SUPPLY2" gate="G$1" x="208.28" y="116.84"/>
<instance part="U1" gate="G$1" x="71.12" y="106.68"/>
<instance part="JP3" gate="G$1" x="40.64" y="104.14"/>
<instance part="GND6" gate="1" x="71.12" y="86.36"/>
<instance part="C1" gate="G$1" x="58.42" y="96.52"/>
<instance part="C2" gate="G$1" x="86.36" y="96.52"/>
<instance part="SUPPLY3" gate="G$1" x="58.42" y="116.84"/>
<instance part="SUPPLY4" gate="G$1" x="86.36" y="116.84"/>
<instance part="GND4" gate="1" x="101.6" y="73.66"/>
</instances>
<busses>
</busses>
<nets>
<net name="VCC" class="0">
<segment>
<pinref part="U$1" gate="G$1" pin="VCC"/>
<pinref part="SUPPLY1" gate="G$1" pin="VCC"/>
<wire x1="182.88" y1="104.14" x2="200.66" y2="104.14" width="0.1524" layer="91"/>
<wire x1="200.66" y1="104.14" x2="200.66" y2="116.84" width="0.1524" layer="91"/>
</segment>
<segment>
<pinref part="JP3" gate="G$1" pin="2"/>
<pinref part="U1" gate="G$1" pin="IN"/>
<wire x1="48.26" y1="106.68" x2="58.42" y2="106.68" width="0.1524" layer="91"/>
<pinref part="SUPPLY3" gate="G$1" pin="VCC"/>
<wire x1="58.42" y1="106.68" x2="63.5" y2="106.68" width="0.1524" layer="91"/>
<wire x1="58.42" y1="116.84" x2="58.42" y2="106.68" width="0.1524" layer="91"/>
<junction x="58.42" y="106.68"/>
<pinref part="C1" gate="G$1" pin="1"/>
<wire x1="58.42" y1="101.6" x2="58.42" y2="106.68" width="0.1524" layer="91"/>
</segment>
</net>
<net name="GND" class="0">
<segment>
<pinref part="U$1" gate="G$1" pin="GND@2"/>
<pinref part="GND1" gate="1" pin="GND"/>
<wire x1="182.88" y1="109.22" x2="198.12" y2="109.22" width="0.1524" layer="91"/>
<wire x1="198.12" y1="109.22" x2="198.12" y2="76.2" width="0.1524" layer="91"/>
</segment>
<segment>
<pinref part="U$1" gate="G$1" pin="GND@1"/>
<pinref part="GND2" gate="1" pin="GND"/>
<wire x1="160.02" y1="106.68" x2="154.94" y2="106.68" width="0.1524" layer="91"/>
<wire x1="154.94" y1="106.68" x2="154.94" y2="104.14" width="0.1524" layer="91"/>
<pinref part="U$1" gate="G$1" pin="GND"/>
<wire x1="154.94" y1="104.14" x2="154.94" y2="76.2" width="0.1524" layer="91"/>
<wire x1="160.02" y1="104.14" x2="154.94" y2="104.14" width="0.1524" layer="91"/>
<junction x="154.94" y="104.14"/>
</segment>
<segment>
<pinref part="JP2" gate="G$1" pin="2"/>
<pinref part="GND3" gate="1" pin="GND"/>
<wire x1="226.06" y1="104.14" x2="236.22" y2="104.14" width="0.1524" layer="91"/>
<wire x1="236.22" y1="104.14" x2="236.22" y2="76.2" width="0.1524" layer="91"/>
</segment>
<segment>
<pinref part="GND6" gate="1" pin="GND"/>
<pinref part="U1" gate="G$1" pin="ADJ"/>
<wire x1="71.12" y1="88.9" x2="71.12" y2="91.44" width="0.1524" layer="91"/>
<pinref part="C1" gate="G$1" pin="2"/>
<wire x1="71.12" y1="91.44" x2="71.12" y2="99.06" width="0.1524" layer="91"/>
<wire x1="58.42" y1="93.98" x2="58.42" y2="91.44" width="0.1524" layer="91"/>
<wire x1="58.42" y1="91.44" x2="71.12" y2="91.44" width="0.1524" layer="91"/>
<junction x="71.12" y="91.44"/>
<pinref part="C2" gate="G$1" pin="2"/>
<wire x1="86.36" y1="93.98" x2="86.36" y2="91.44" width="0.1524" layer="91"/>
<wire x1="86.36" y1="91.44" x2="71.12" y2="91.44" width="0.1524" layer="91"/>
<pinref part="JP3" gate="G$1" pin="1"/>
<wire x1="50.8" y1="104.14" x2="48.26" y2="104.14" width="0.1524" layer="91"/>
<wire x1="50.8" y1="104.14" x2="50.8" y2="91.44" width="0.1524" layer="91"/>
<wire x1="50.8" y1="91.44" x2="58.42" y2="91.44" width="0.1524" layer="91"/>
<junction x="58.42" y="91.44"/>
</segment>
<segment>
<pinref part="GND4" gate="1" pin="GND"/>
<wire x1="101.6" y1="111.76" x2="101.6" y2="109.22" width="0.1524" layer="91"/>
<wire x1="101.6" y1="109.22" x2="101.6" y2="106.68" width="0.1524" layer="91"/>
<wire x1="101.6" y1="106.68" x2="101.6" y2="104.14" width="0.1524" layer="91"/>
<wire x1="101.6" y1="104.14" x2="101.6" y2="101.6" width="0.1524" layer="91"/>
<wire x1="101.6" y1="101.6" x2="101.6" y2="99.06" width="0.1524" layer="91"/>
<wire x1="101.6" y1="99.06" x2="101.6" y2="96.52" width="0.1524" layer="91"/>
<wire x1="101.6" y1="96.52" x2="101.6" y2="93.98" width="0.1524" layer="91"/>
<wire x1="101.6" y1="93.98" x2="101.6" y2="91.44" width="0.1524" layer="91"/>
<wire x1="101.6" y1="91.44" x2="101.6" y2="88.9" width="0.1524" layer="91"/>
<wire x1="101.6" y1="88.9" x2="101.6" y2="76.2" width="0.1524" layer="91"/>
<junction x="101.6" y="109.22"/>
<junction x="101.6" y="106.68"/>
<junction x="101.6" y="104.14"/>
<junction x="101.6" y="101.6"/>
<junction x="101.6" y="99.06"/>
<junction x="101.6" y="96.52"/>
<junction x="101.6" y="93.98"/>
<junction x="101.6" y="91.44"/>
<junction x="101.6" y="88.9"/>
<pinref part="JP1" gate="G$1" pin="1"/>
<wire x1="101.6" y1="111.76" x2="116.84" y2="111.76" width="0.1524" layer="91"/>
<pinref part="JP1" gate="G$1" pin="3"/>
<wire x1="116.84" y1="109.22" x2="101.6" y2="109.22" width="0.1524" layer="91"/>
<pinref part="JP1" gate="G$1" pin="5"/>
<wire x1="101.6" y1="106.68" x2="116.84" y2="106.68" width="0.1524" layer="91"/>
<pinref part="JP1" gate="G$1" pin="7"/>
<wire x1="101.6" y1="104.14" x2="116.84" y2="104.14" width="0.1524" layer="91"/>
<pinref part="JP1" gate="G$1" pin="9"/>
<wire x1="101.6" y1="101.6" x2="116.84" y2="101.6" width="0.1524" layer="91"/>
<pinref part="JP1" gate="G$1" pin="11"/>
<wire x1="101.6" y1="99.06" x2="116.84" y2="99.06" width="0.1524" layer="91"/>
<pinref part="JP1" gate="G$1" pin="13"/>
<wire x1="101.6" y1="96.52" x2="116.84" y2="96.52" width="0.1524" layer="91"/>
<pinref part="JP1" gate="G$1" pin="15"/>
<wire x1="101.6" y1="93.98" x2="116.84" y2="93.98" width="0.1524" layer="91"/>
<pinref part="JP1" gate="G$1" pin="17"/>
<wire x1="116.84" y1="91.44" x2="101.6" y2="91.44" width="0.1524" layer="91"/>
<pinref part="JP1" gate="G$1" pin="19"/>
<wire x1="101.6" y1="88.9" x2="116.84" y2="88.9" width="0.1524" layer="91"/>
</segment>
</net>
<net name="MOSI" class="0">
<segment>
<pinref part="U$1" gate="G$1" pin="11(MOSI)"/>
<wire x1="205.74" y1="99.06" x2="205.74" y2="86.36" width="0.1524" layer="91"/>
<wire x1="205.74" y1="86.36" x2="182.88" y2="86.36" width="0.1524" layer="91"/>
<pinref part="JP2" gate="G$1" pin="5"/>
<wire x1="210.82" y1="99.06" x2="205.74" y2="99.06" width="0.1524" layer="91"/>
</segment>
</net>
<net name="MISO" class="0">
<segment>
<pinref part="U$1" gate="G$1" pin="12(MISO)"/>
<wire x1="182.88" y1="88.9" x2="231.14" y2="88.9" width="0.1524" layer="91"/>
<wire x1="231.14" y1="88.9" x2="231.14" y2="96.52" width="0.1524" layer="91"/>
<pinref part="JP2" gate="G$1" pin="8"/>
<wire x1="231.14" y1="96.52" x2="226.06" y2="96.52" width="0.1524" layer="91"/>
</segment>
</net>
<net name="SCK" class="0">
<segment>
<pinref part="U$1" gate="G$1" pin="13(SCK)"/>
<wire x1="182.88" y1="91.44" x2="228.6" y2="91.44" width="0.1524" layer="91"/>
<wire x1="228.6" y1="91.44" x2="228.6" y2="99.06" width="0.1524" layer="91"/>
<pinref part="JP2" gate="G$1" pin="6"/>
<wire x1="228.6" y1="99.06" x2="226.06" y2="99.06" width="0.1524" layer="91"/>
</segment>
</net>
<net name="1" class="0">
<segment>
<pinref part="U$1" gate="G$1" pin="TXO"/>
<pinref part="JP1" gate="G$1" pin="2"/>
<wire x1="160.02" y1="111.76" x2="132.08" y2="111.76" width="0.1524" layer="91"/>
</segment>
</net>
<net name="2" class="0">
<segment>
<pinref part="U$1" gate="G$1" pin="RXI"/>
<pinref part="JP1" gate="G$1" pin="4"/>
<wire x1="160.02" y1="109.22" x2="132.08" y2="109.22" width="0.1524" layer="91"/>
</segment>
</net>
<net name="3" class="0">
<segment>
<pinref part="U$1" gate="G$1" pin="2"/>
<wire x1="160.02" y1="101.6" x2="152.4" y2="101.6" width="0.1524" layer="91"/>
<wire x1="152.4" y1="101.6" x2="152.4" y2="106.68" width="0.1524" layer="91"/>
<pinref part="JP1" gate="G$1" pin="6"/>
<wire x1="152.4" y1="106.68" x2="132.08" y2="106.68" width="0.1524" layer="91"/>
</segment>
</net>
<net name="4" class="0">
<segment>
<pinref part="U$1" gate="G$1" pin="*3"/>
<wire x1="160.02" y1="99.06" x2="149.86" y2="99.06" width="0.1524" layer="91"/>
<wire x1="149.86" y1="99.06" x2="149.86" y2="104.14" width="0.1524" layer="91"/>
<pinref part="JP1" gate="G$1" pin="8"/>
<wire x1="149.86" y1="104.14" x2="132.08" y2="104.14" width="0.1524" layer="91"/>
</segment>
</net>
<net name="5" class="0">
<segment>
<pinref part="U$1" gate="G$1" pin="4"/>
<wire x1="160.02" y1="96.52" x2="147.32" y2="96.52" width="0.1524" layer="91"/>
<pinref part="JP1" gate="G$1" pin="10"/>
<wire x1="132.08" y1="101.6" x2="147.32" y2="101.6" width="0.1524" layer="91"/>
<wire x1="147.32" y1="101.6" x2="147.32" y2="96.52" width="0.1524" layer="91"/>
</segment>
</net>
<net name="6" class="0">
<segment>
<pinref part="U$1" gate="G$1" pin="*5"/>
<wire x1="160.02" y1="93.98" x2="144.78" y2="93.98" width="0.1524" layer="91"/>
<wire x1="144.78" y1="93.98" x2="144.78" y2="99.06" width="0.1524" layer="91"/>
<pinref part="JP1" gate="G$1" pin="12"/>
<wire x1="144.78" y1="99.06" x2="132.08" y2="99.06" width="0.1524" layer="91"/>
</segment>
</net>
<net name="7" class="0">
<segment>
<pinref part="U$1" gate="G$1" pin="*6"/>
<pinref part="JP1" gate="G$1" pin="14"/>
<wire x1="132.08" y1="96.52" x2="142.24" y2="96.52" width="0.1524" layer="91"/>
<wire x1="142.24" y1="96.52" x2="142.24" y2="91.44" width="0.1524" layer="91"/>
<wire x1="142.24" y1="91.44" x2="160.02" y2="91.44" width="0.1524" layer="91"/>
</segment>
</net>
<net name="8" class="0">
<segment>
<pinref part="U$1" gate="G$1" pin="7"/>
<pinref part="JP1" gate="G$1" pin="16"/>
<wire x1="132.08" y1="93.98" x2="139.7" y2="93.98" width="0.1524" layer="91"/>
<wire x1="139.7" y1="93.98" x2="139.7" y2="88.9" width="0.1524" layer="91"/>
<wire x1="139.7" y1="88.9" x2="160.02" y2="88.9" width="0.1524" layer="91"/>
</segment>
</net>
<net name="9" class="0">
<segment>
<pinref part="U$1" gate="G$1" pin="8"/>
<wire x1="160.02" y1="86.36" x2="137.16" y2="86.36" width="0.1524" layer="91"/>
<wire x1="137.16" y1="86.36" x2="137.16" y2="91.44" width="0.1524" layer="91"/>
<pinref part="JP1" gate="G$1" pin="18"/>
<wire x1="137.16" y1="91.44" x2="132.08" y2="91.44" width="0.1524" layer="91"/>
</segment>
</net>
<net name="10" class="0">
<segment>
<pinref part="U$1" gate="G$1" pin="*9"/>
<wire x1="160.02" y1="83.82" x2="134.62" y2="83.82" width="0.1524" layer="91"/>
<wire x1="134.62" y1="83.82" x2="134.62" y2="88.9" width="0.1524" layer="91"/>
<pinref part="JP1" gate="G$1" pin="20"/>
<wire x1="134.62" y1="88.9" x2="132.08" y2="88.9" width="0.1524" layer="91"/>
</segment>
</net>
<net name="3.3V" class="0">
<segment>
<pinref part="JP2" gate="G$1" pin="1"/>
<wire x1="210.82" y1="104.14" x2="208.28" y2="104.14" width="0.1524" layer="91"/>
<wire x1="208.28" y1="104.14" x2="208.28" y2="116.84" width="0.1524" layer="91"/>
<pinref part="SUPPLY2" gate="G$1" pin="3.3V"/>
</segment>
<segment>
<pinref part="U1" gate="G$1" pin="OUT"/>
<pinref part="SUPPLY4" gate="G$1" pin="3.3V"/>
<wire x1="78.74" y1="106.68" x2="86.36" y2="106.68" width="0.1524" layer="91"/>
<wire x1="86.36" y1="106.68" x2="86.36" y2="116.84" width="0.1524" layer="91"/>
<pinref part="C2" gate="G$1" pin="1"/>
<wire x1="86.36" y1="101.6" x2="86.36" y2="104.14" width="0.1524" layer="91"/>
<junction x="86.36" y="106.68"/>
<pinref part="U1" gate="G$1" pin="OUT@1"/>
<wire x1="86.36" y1="104.14" x2="86.36" y2="106.68" width="0.1524" layer="91"/>
<wire x1="78.74" y1="104.14" x2="86.36" y2="104.14" width="0.1524" layer="91"/>
<junction x="86.36" y="104.14"/>
</segment>
</net>
<net name="N$1" class="0">
<segment>
<wire x1="208.28" y1="83.82" x2="208.28" y2="101.6" width="0.1524" layer="91"/>
<pinref part="JP2" gate="G$1" pin="3"/>
<wire x1="208.28" y1="101.6" x2="210.82" y2="101.6" width="0.1524" layer="91"/>
<pinref part="U$1" gate="G$1" pin="*10"/>
<wire x1="208.28" y1="83.82" x2="182.88" y2="83.82" width="0.1524" layer="91"/>
</segment>
</net>
<net name="N$2" class="0">
<segment>
<wire x1="203.2" y1="93.98" x2="203.2" y2="109.22" width="0.1524" layer="91"/>
<wire x1="203.2" y1="109.22" x2="228.6" y2="109.22" width="0.1524" layer="91"/>
<wire x1="228.6" y1="109.22" x2="228.6" y2="101.6" width="0.1524" layer="91"/>
<pinref part="JP2" gate="G$1" pin="4"/>
<wire x1="228.6" y1="101.6" x2="226.06" y2="101.6" width="0.1524" layer="91"/>
<pinref part="U$1" gate="G$1" pin="A0"/>
<wire x1="182.88" y1="93.98" x2="203.2" y2="93.98" width="0.1524" layer="91"/>
</segment>
</net>
</nets>
</sheet>
</sheets>
<errors>
<approved hash="206,1,83.82,111.76,3.3V,,,,,"/>
<approved hash="206,1,83.82,109.22,3.3V,,,,,"/>
<approved hash="208,1,200.66,121.92,3.3V,sup,,,,"/>
<approved hash="208,1,83.82,111.76,3.3V,out,,,,"/>
<approved hash="208,1,91.44,121.92,3.3V,sup,,,,"/>
<approved hash="208,1,83.82,109.22,3.3V,out,,,,"/>
</errors>
</schematic>
</drawing>
</eagle>
